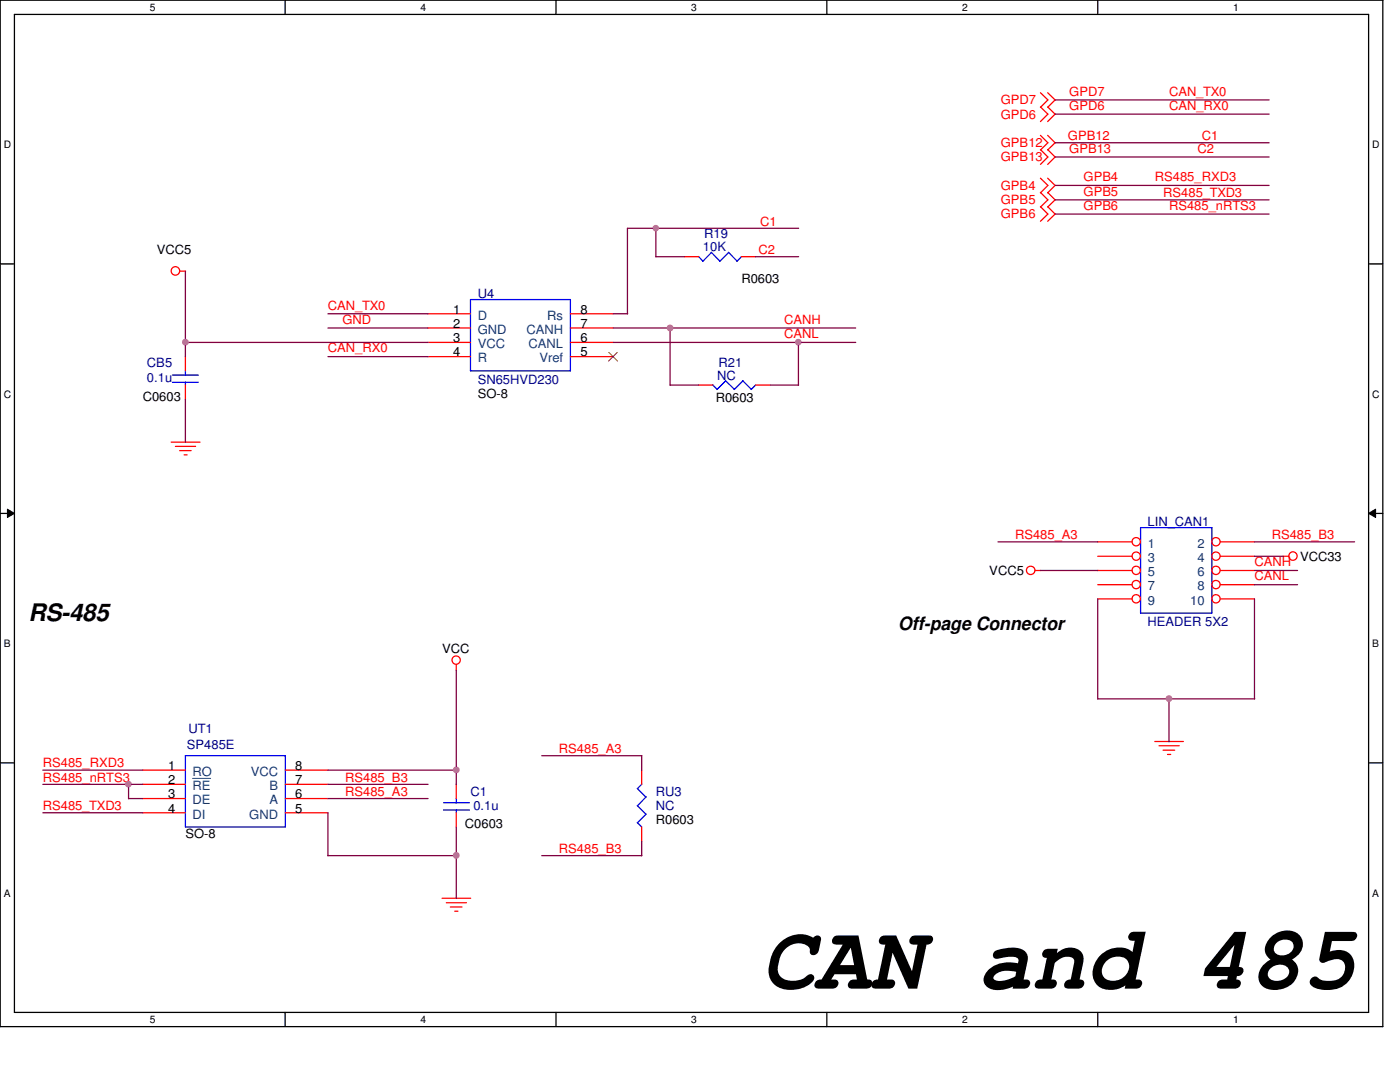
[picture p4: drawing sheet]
<svg xmlns="http://www.w3.org/2000/svg" width="279mm" height="216mm" viewBox="0 0 279 216" stroke-linecap="round" stroke-linejoin="round" font-family="sans-serif">
<path d="M0 0h276v204.9h-276zM2.9 2.9h270.2v199.1h-270.2z" fill="none" stroke="#000" stroke-width=".25"/>
<g fill="#fff">
<path d="M29.9 .3h1.1v2.3h-1.1z"/>
<path d="M29.9 202.3h1.1v2.3h-1.1z"/>
</g>
<path d="M56.9 0v2.9M56.9 202v2.9" fill="none" stroke="#000" stroke-width=".25"/>
<g fill="#fff">
<path d="M83.9 .3h1.1v2.3h-1.1z"/>
<path d="M83.9 202.3h1.1v2.3h-1.1z"/>
</g>
<path d="M111 0v2.9M111 202v2.9" fill="none" stroke="#000" stroke-width=".25"/>
<g fill="#fff">
<path d="M138 .3h1.1v2.3h-1.1z"/>
<path d="M138 202.3h1.1v2.3h-1.1z"/>
</g>
<path d="M165 0v2.9M165 202v2.9" fill="none" stroke="#000" stroke-width=".25"/>
<g fill="#fff">
<path d="M192 .3h1.1v2.3h-1.1z"/>
<path d="M192 202.3h1.1v2.3h-1.1z"/>
</g>
<path d="M219.1 0v2.9M219.1 202v2.9" fill="none" stroke="#000" stroke-width=".25"/>
<g fill="#fff">
<path d="M246.1 .3h1.1v2.3h-1.1z"/>
<path d="M246.1 202.3h1.1v2.3h-1.1z"/>
<path d="M.8 27.8h1.4v2.2h-1.4z"/>
<path d="M273.9 27.8h1.4v2.2h-1.4z"/>
<path d="M.8 77.6h1.4v2.2h-1.4z"/>
<path d="M273.9 77.6h1.4v2.2h-1.4z"/>
</g>
<path d="M0 52.7h2.9M273.1 52.7h2.9" fill="none" stroke="#000" stroke-width=".25"/>
<g fill="#fff">
<path d="M.8 127.3h1.3v2.3h-1.3z"/>
<path d="M273.9 127.3h1.3v2.3h-1.3z"/>
</g>
<path d="M0 102.4h2.9M273.1 102.4h2.9" fill="none" stroke="#000" stroke-width=".25"/>
<path d="M1.5 101.6l1.4 .8-1.4 .9zM273.1 102.4l1.4-.8v1.7z" fill="#000"/>
<path d="M1.5 101.6l1.4 .8-1.4 .9zM273.1 102.4l1.4-.8v1.7z" fill="none" stroke="#000" stroke-width=".2"/>
<g fill="#fff">
<path d="M.8 177.1h1.3v2.3h-1.3z"/>
<path d="M273.9 177.1h1.3v2.3h-1.3z"/>
</g>
<path d="M0 152.2h2.9M273.1 152.2h2.9" fill="none" stroke="#000" stroke-width=".25"/>
<g fill="none" stroke="#f00" stroke-width=".25">
<path d="M207.6 18.5l1.5 1.4-1.5 1.5M209.1 18.5l1.5 1.4-1.5 1.5M207.6 21.3l1.5 1.5-1.5 1.5M207.6 27l1.5 1.5-1.5 1.4M207.6 29.8l1.5 1.5-1.5 1.5M207.6 35.6l1.5 1.4-1.5 1.5M207.6 38.4l1.5 1.5-1.5 1.4M209.1 21.3l1.5 1.5-1.5 1.5M209.1 27l1.5 1.5-1.5 1.4M209.1 29.8l1.5 1.5-1.5 1.5M209.1 35.6l1.5 1.4-1.5 1.5M209.1 38.4l1.5 1.5-1.5 1.4"/>
<path d="M35.9 54.1h1.1M136.6 51.2h2.8M148 51.2h2.8M207.6 41.2l1.5 1.5-1.5 1.5M209.1 41.2l1.5 1.5-1.5 1.5M37 71.2v2.8M37 76.8v2.9M85.4 62.6h8.5M85.4 65.4h8.5M85.4 68.3h8.5M85.4 71.2h8.5M113.8 62.6h8.5"/>
<path d="M113.8 65.4h8.5M113.8 68.3h8.5M113.8 71.2h8.5M139.4 76.8h2.9M150.8 76.8h2.9M34.2 88.2h5.7M35 89.1h4M35.9 89.9h2.2M36.7 90.8h.6M206.6 113.8h1.1M219.1 113.8h6.8M219.1 111h6.8"/>
<path d="M219.1 108.1h6.8M219.1 116.7h6.8M219.1 119.5h6.8M243.5 113.8h6.9M243.5 111h6.9M243.5 108.1h6.9M243.5 116.7h6.9M243.5 119.5h6.9M256 111h1.2M91.1 132.6v1.2M28.5 153.7h8.5M28.5 156.5h8.5"/>
<path d="M28.5 159.3h8.5M56.9 153.7h8.5M56.9 156.5h8.5M56.9 159.3h8.5M91.1 156.5v2.8M128.1 153.7v2.8M230.5 148h5.7M231.3 148.8h4M232.1 149.7h2.3M233 150.5h.6M28.5 162.2h8.5M56.9 162.2h8.5"/>
<path d="M88.2 179.2h5.7M91.1 162.2v2.8M128.1 165v2.9M89.1 180.1h4M89.9 181h2.3M90.8 181.8h.6"/>
<circle cx="35" cy="54.1" r=".85"/>
<circle cx="205.7" cy="113.8" r=".84"/>
<circle cx="226.8" cy="113.8" r=".83"/>
<circle cx="226.8" cy="111" r=".83"/>
<circle cx="226.8" cy="116.6" r=".83"/>
<circle cx="226.8" cy="108.1" r=".83"/>
<circle cx="226.8" cy="119.5" r=".83"/>
<circle cx="242.7" cy="116.6" r=".83"/>
<circle cx="242.7" cy="108.1" r=".83"/>
<circle cx="242.7" cy="113.8" r=".83"/>
<circle cx="242.7" cy="119.5" r=".83"/>
<circle cx="242.7" cy="111" r=".83"/>
<circle cx="258" cy="110.9" r=".84"/>
<circle cx="91" cy="131.7" r=".83"/>
</g>
<g fill="none" stroke="#00f" stroke-width=".25">
<path d="M93.9 59.8h19.9v14.2h-19.9zM139.4 51.2l.9 .9M141.9 50.3l1.8 1.8M142 50.4l-1.7 1.8M145.4 50.3l1.7 1.8M145.4 50.4l-1.8 1.8M148 51.2l-.9 1M34.4 74.8h5.2M34.4 76.3h5.2M37 74v.9M37 76.2v.6M142.2 76.8l.9 .9"/>
<path d="M144.8 75.9l1.8 1.8M144.8 76l-1.7 1.7M148.2 75.9l1.7 1.8M148.3 76l-1.8 1.7M150.8 76.8l-.9 .9M227.6 105.3h14.3v17h-14.3zM37 150.8h19.9v14.2h-19.9zM91.1 159.3v.9M127.2 157.3l1.7 1.7M128.1 156.5l-.9 .9M128.9 159l-1.7 1.8M88.5 160.2h5.2"/>
<path d="M88.5 161.6h5.2M91.1 161.6v.6M127.2 164.1l.9 .9M127.2 160.7l1.7 1.7-1.7 1.8"/>
</g>
<path d="M121.5 70.3l1.7 1.8M123.2 70.3l-1.7 1.8" fill="none" stroke="#804000" stroke-width=".2"/>
<path d="M38.4 155.3h3.6" fill="none" stroke="#004080" stroke-width=".2"/>
<g fill="none" stroke="#800040" stroke-width=".25">
<path d="M210.6 19.9h42.7M210.6 22.8h42.7M210.6 28.5h42.7M210.6 31.3h42.7M210.6 39.9h42.7M210.6 37h42.7M37 54.1v17.1M130.9 51.2h5.7M130.9 45.6v5.7M150.8 51.2h8.6M159.4 45.6h-34.2v17.1M210.6 42.7h42.7"/>
<path d="M37 79.7v8.6M37 68.3h48.4M65.4 65.4h20M65.4 71.2h20M65.4 62.6h20M122.3 65.4h48.5M122.3 68.3h48.5M122.3 62.6h3M133.7 65.4v11.5M133.7 76.8h5.8M153.7 76.8h5.7M159.3 68.3v8.6"/>
<path d="M199.2 108.1h19.9M207.7 113.8h11.4M219.1 119.5v20M250.4 111h5.7M250.4 113.8h8.6M250.4 119.5v20M250.4 116.7h8.6M250.4 108.1h19.9M91.1 133.7v22.8M219.1 139.4h31.3M233.3 139.4v8.6M8.6 153.7h19.9"/>
<path d="M8.6 156.5h19.9M25.7 156.5v2.9M25.7 159.3h2.8M65.4 153.7h25.7M65.4 156.5h20M65.4 159.3h20M108.1 150.8h20M128.1 150.8v2.9M8.6 162.2h19.9M65.4 170.7h25.7M65.4 162.2v8.6M91.1 165v14.3"/>
<path d="M108.1 170.7h20M128.1 167.9v2.9"/>
</g>
<circle cx="133.7" cy="65.4" r=".56" fill="#f0f"/>
<circle cx="133.7" cy="65.4" r=".56" fill="none" stroke="#f0f" stroke-width=".25"/>
<circle cx="130.9" cy="45.5" r=".54" fill="#f0f"/>
<circle cx="130.9" cy="45.5" r=".54" fill="none" stroke="#f0f" stroke-width=".25"/>
<circle cx="37" cy="68.3" r=".56" fill="#f0f"/>
<circle cx="37" cy="68.3" r=".56" fill="none" stroke="#f0f" stroke-width=".25"/>
<circle cx="159.3" cy="68.3" r=".55" fill="#f0f"/>
<circle cx="159.3" cy="68.3" r=".55" fill="none" stroke="#f0f" stroke-width=".25"/>
<circle cx="233.3" cy="139.4" r=".56" fill="#f0f"/>
<circle cx="233.3" cy="139.4" r=".56" fill="none" stroke="#f0f" stroke-width=".25"/>
<circle cx="91.1" cy="153.6" r=".56" fill="#f0f"/>
<circle cx="91.1" cy="153.6" r=".56" fill="none" stroke="#f0f" stroke-width=".25"/>
<circle cx="25.6" cy="156.5" r=".56" fill="#f0f"/>
<circle cx="25.6" cy="156.5" r=".56" fill="none" stroke="#f0f" stroke-width=".25"/>
<circle cx="91.1" cy="170.7" r=".56" fill="#f0f"/>
<circle cx="91.1" cy="170.7" r=".56" fill="none" stroke="#f0f" stroke-width=".25"/>
<text font-size="18.2" x="151.9" y="197.3">CAN and 485</text>
<text font-size="4.8" x="5.7" y="124">RS-485</text>
<text font-size="3.7" x="179.2" y="125.7">Off-page Connector</text>
<g font-size="2.5" fill="#f00">
<text x="199.7" y="20.8">GPD7</text>
<text x="199.7" y="23.7">GPD6</text>
<text x="213.4" y="19.1">GPD7</text>
<text x="213.4" y="21.9">GPD6</text>
<text x="233.3" y="19.1">CAN_TX0</text>
<text x="233.3" y="21.9">CAN_RX0</text>
<text x="199.7" y="29.3">GPB12</text>
<text x="213.1" y="27.9">GPB12</text>
<text x="239.9" y="27.9">C1</text>
<text x="199.7" y="32.2">GPB13</text>
<text x="213.4" y="30.5">GPB13</text>
<text x="239" y="30.5">C2</text>
<text x="199.7" y="37.9">GPB4</text>
<text x="199.7" y="40.7">GPB5</text>
<text x="216.2" y="41.9">GPB6</text>
<text x="216.2" y="39">GPB5</text>
<text x="216.2" y="36.2">GPB4</text>
<text x="230.5" y="36.2">RS485_RXD3</text>
<text x="232.2" y="39.3">RS485_TXD3</text>
<text x="233.3" y="41.9">RS485_nRTS3</text>
<text x="151.7" y="45">C1</text>
<text x="199.7" y="43.6">GPB6</text>
<text x="151.4" y="50.7">C2</text>
<text x="65.4" y="61.8">CAN_TX0</text>
<text x="68.3" y="64.6">GND</text>
<text x="156.5" y="64.6">CANH</text>
<text x="65.4" y="70.3">CAN_RX0</text>
<text x="156.5" y="67.5">CANL</text>
<text x="202.6" y="107.6">RS485_A3</text>
<text x="253.8" y="107.6">RS485_B3</text>
<text x="250.4" y="113">CANH</text>
<text x="250.4" y="115.8">CANL</text>
<text x="8.6" y="153.1">RS485_RXD3</text>
<text x="8.6" y="156">RS485_nRTS3</text>
<text x="68.9" y="156">RS485_B3</text>
<text x="111.5" y="150.2">RS485_A3</text>
<text x="8.6" y="161.6">RS485_TXD3</text>
<text x="68.9" y="158.8">RS485_A3</text>
<text x="111.5" y="170.2">RS485_B3</text>
</g>
<g font-size="2.5" fill="#000080">
<text x="140.5" y="47.5">R19</text>
<text x="140.3" y="50.1">10K</text>
<text x="95.3" y="59.5">U4</text>
<text x="29.3" y="73.2">CB5</text>
<text x="29.3" y="76.3">0.1u</text>
<text x="95.3" y="76.6">SN65HVD230</text>
<text x="143.1" y="75.7">NC</text>
<text x="143.4" y="73.2">R21</text>
<text x="229" y="105">LIN_CAN1</text>
<text x="229" y="124.9">HEADER 5X2</text>
<text x="37.3" y="149.4">SP485E</text>
<text x="37.6" y="146.3">UT1</text>
<text x="93.9" y="158.8">C1</text>
<text x="94.5" y="161.6">0.1u</text>
<text x="130.9" y="158.8">RU3</text>
<text x="130.9" y="161.6">NC</text>
</g>
<g font-size="2.5">
<text x="31.3" y="50.7">VCC5</text>
<text x="148" y="56.4">R0603</text>
<text x="90.5" y="62.6">1</text>
<text x="90.5" y="65.4">2</text>
<text x="115.8" y="62.6">8</text>
<text x="115.8" y="65.4">7</text>
<text x="90.5" y="68.3">3</text>
<text x="90.5" y="71.1">4</text>
<text x="115.8" y="68.3">6</text>
<text x="115.8" y="71.1">5</text>
<text x="28.5" y="80">C0603</text>
<text x="95.3" y="79.4">SO-8</text>
<text x="142.8" y="80.3">R0603</text>
<text x="259.5" y="111.8">VCC33</text>
<text x="197.4" y="114.7">VCC5</text>
<text x="88.2" y="130.3">VCC</text>
<text x="33.6" y="153.6">1</text>
<text x="58.9" y="153.6">8</text>
<text x="33.6" y="156.5">2</text>
<text x="33.6" y="159.3">3</text>
<text x="58.9" y="156.5">7</text>
<text x="58.9" y="159.3">6</text>
<text x="33.6" y="162.1">4</text>
<text x="37" y="167.3">SO-8</text>
<text x="58.9" y="162.1">5</text>
<text x="92.8" y="165.3">C0603</text>
<text x="130.9" y="164.5">R0603</text>
</g>
<g font-size="2.5" fill="#004080">
<text x="95.3" y="63.8">D</text>
<text x="109.2" y="63.8">Rs</text>
<text x="95.3" y="66.6">GND</text>
<text x="95.3" y="69.5">VCC</text>
<text x="105.1" y="66.6">CANH</text>
<text x="105.5" y="69.5">CANL</text>
<text x="95.3" y="72.3">R</text>
<text x="107.7" y="72.3">Vref</text>
<text x="229.1" y="109.3">1</text>
<text x="229.1" y="112.1">3</text>
<text x="239" y="109.3">2</text>
<text x="239" y="112.1">4</text>
<text x="229.1" y="115">5</text>
<text x="229.1" y="117.8">7</text>
<text x="239" y="115">6</text>
<text x="239" y="117.8">8</text>
<text x="229.1" y="120.6">9</text>
<text x="237.5" y="120.6">10</text>
<text x="38.4" y="154.8">RO</text>
<text x="50" y="154.8">VCC</text>
<text x="38.4" y="157.6">RE</text>
<text x="38.4" y="160.5">DE</text>
<text x="53.8" y="157.6">B</text>
<text x="53.8" y="160.5">A</text>
<text x="38.4" y="163.3">DI</text>
<text x="49.7" y="163.3">GND</text>
</g>
<g font-size="2">
<text x="29.9" y="2.2">5</text>
<text x="83.9" y="2.2">4</text>
<text x="138" y="2.2">3</text>
<text x="192" y="2.2">2</text>
<text x="246.1" y="2.2">1</text>
<text x=".8" y="29.6">D</text>
<text x="273.9" y="29.6">D</text>
<text x=".8" y="79.4">C</text>
<text x="273.9" y="79.4">C</text>
<text x=".8" y="129.2">B</text>
<text x="273.9" y="129.2">B</text>
<text x=".8" y="178.9">A</text>
<text x="273.9" y="178.9">A</text>
<text x="29.9" y="204.1">5</text>
<text x="83.9" y="204.1">4</text>
<text x="138" y="204.1">3</text>
<text x="192" y="204.1">2</text>
<text x="246.1" y="204.1">1</text>
</g>
</svg>
